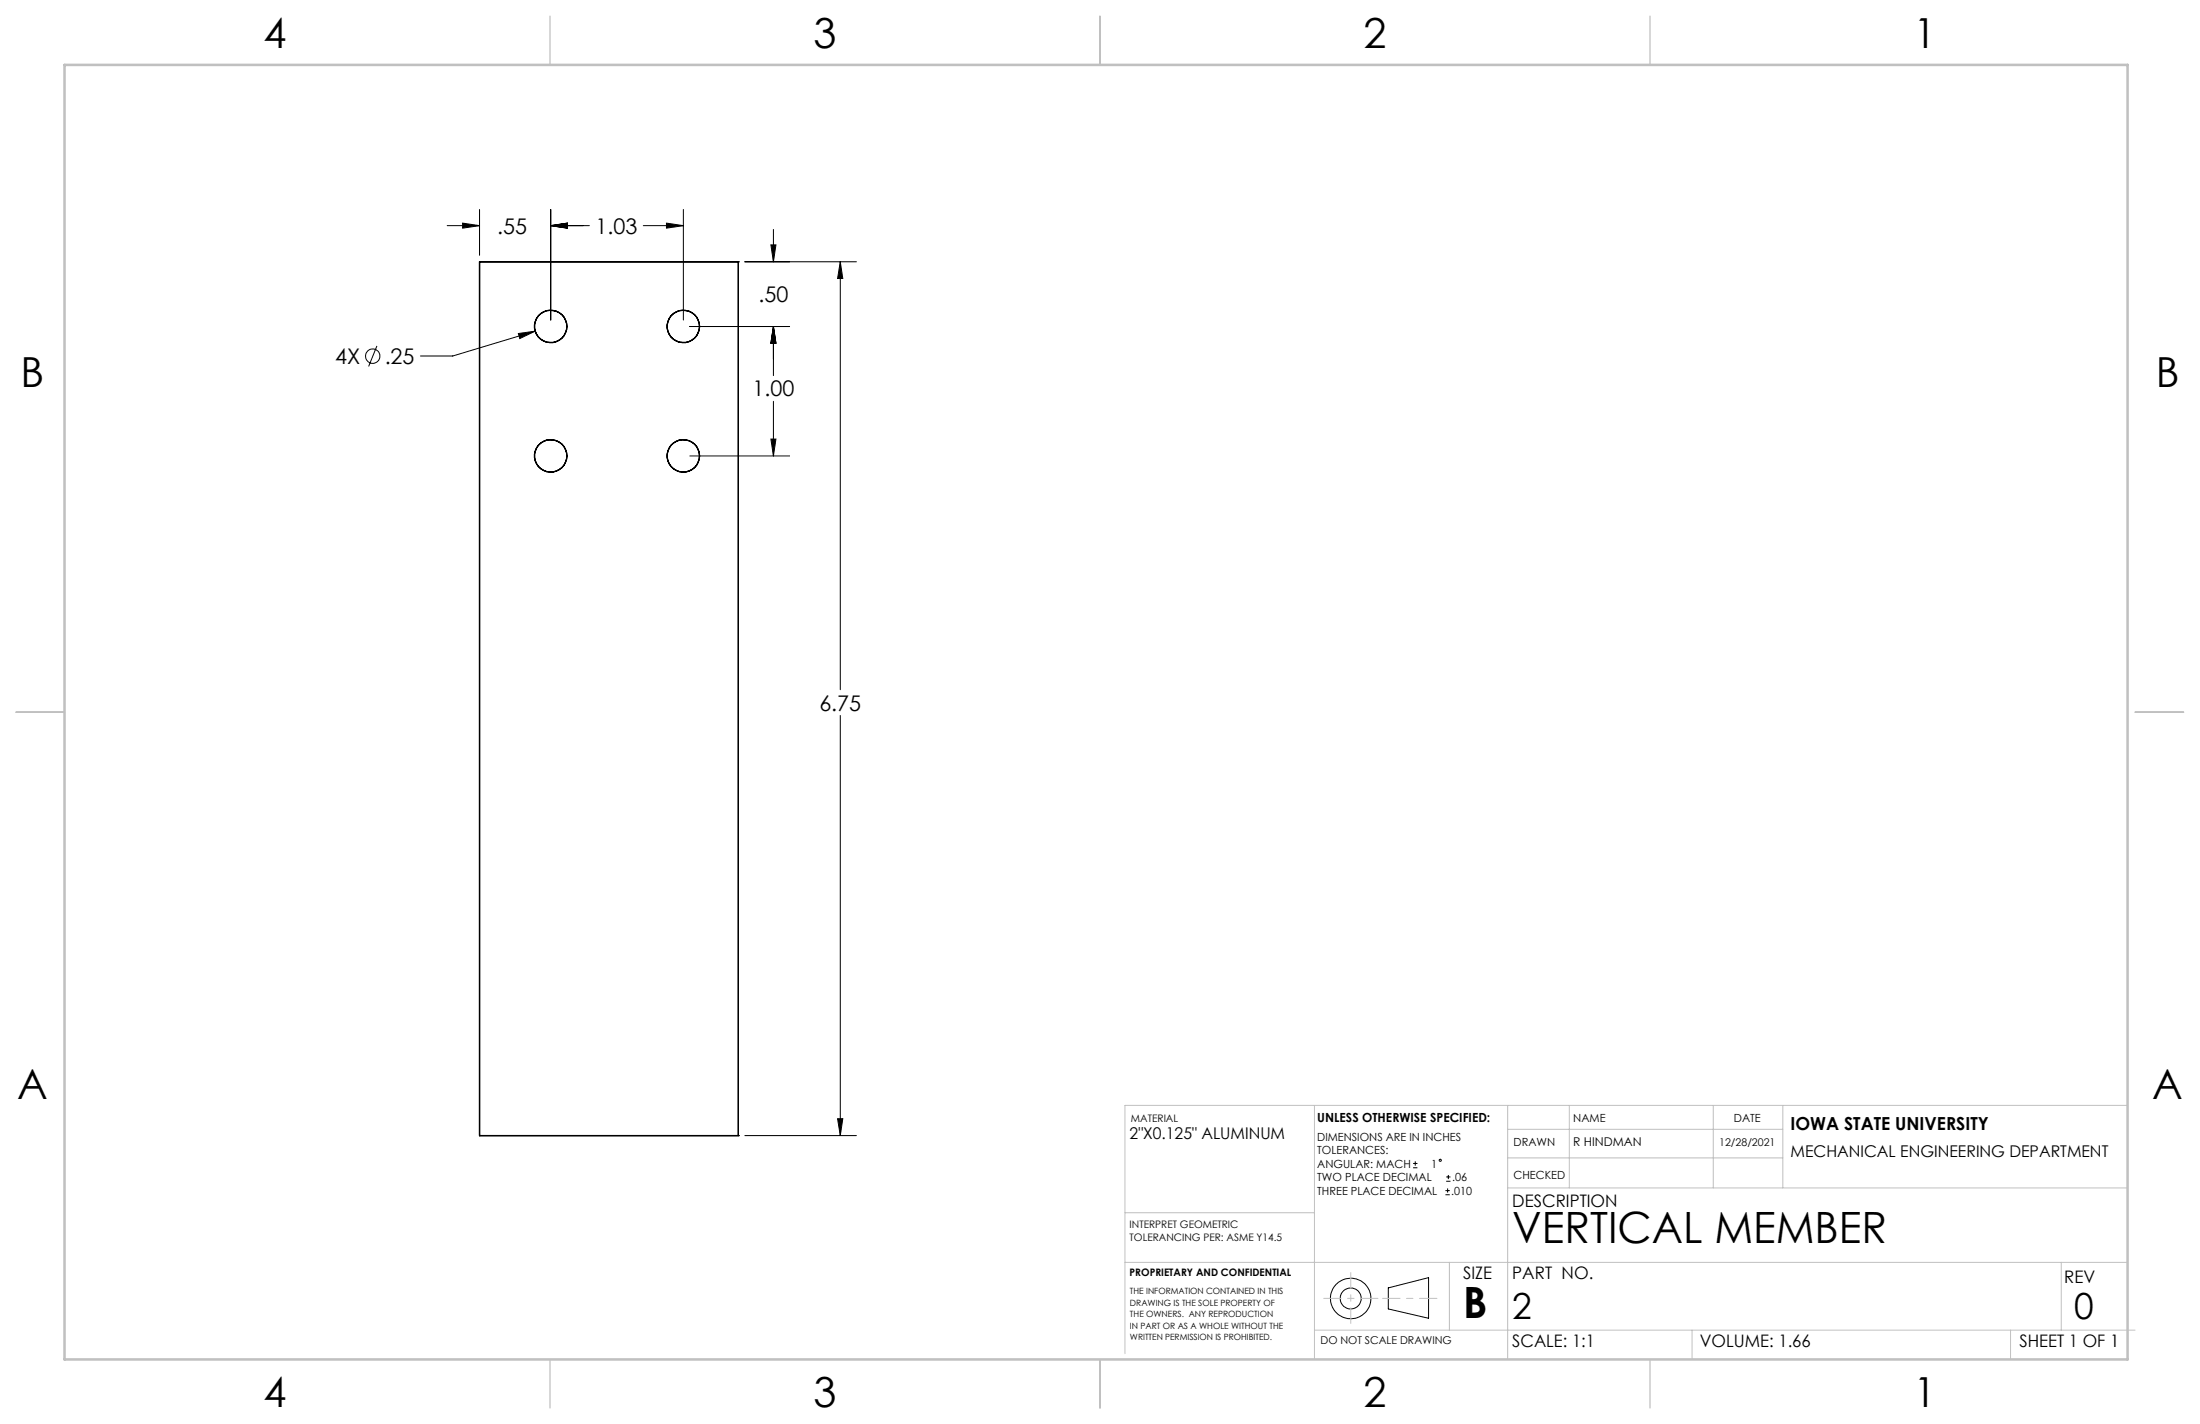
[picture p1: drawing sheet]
<svg xmlns="http://www.w3.org/2000/svg" width="432mm" height="279mm" viewBox="0 0 432 279" stroke-linecap="round" stroke-linejoin="round" font-family="sans-serif">
<g fill="none" stroke="#000" stroke-width=".2">
<path d="M87.8 44.3h6.3M90.8 43.8l3.3 .5-3.3 .5zM94.1 41.1v9M108.1 44.3l3.3-.5v1zM108.1 41.1v21.7M108.1 44.3h7.6M126.3 44.3h7.8M130.8 43.8l3.3 .5-3.3 .5zM134.1 41.1v21.7M146.2 51.4h21.9M151.3 48h1l-.5 3.4zM151.8 45v6.4"/>
<path d="M164.9 51.4v83.9M164.9 51.4l.5 3.2h-1zM74 67.9l-1.6 4M101.7 65.4l3.3-.4-3 1.4zM105 65l-16.1 4.8h-6.4M135.4 64.1h19.6M151.8 64.1v9.6M151.8 78.7v10.8M151.8 64.1l.5 3.2h-1zM135.4 89.5h19.6M151.3 86.1h1l-.5 3.4zM164.9 140.4v82.4"/>
<path d="M164.4 219.5h1l-.5 3.3zM146.2 222.8h21.9M277.4 229.1h.8M277.4 228.3h.8M277.8 227.9v.8M283.7 234.4h.9M283.7 233.6h.9M283.8 231.8h.9M283.8 230.9h.9M284.1 233.2v.8M284.3 230.5v.9M272.5 252.7l7.9-2v8l-7.9-1.9z"/>
<circle cx="73.2" cy="69.9" r="1.42"/>
<circle cx="282.7" cy="227.7" r=".2"/>
<circle cx="265.1" cy="254.8" r="4"/>
<circle cx="265.1" cy="254.8" r="2.07"/>
</g>
<path d="M259.8 254.8h10.7M271.4 254.8h10.6" fill="none" stroke="#c0c0c0" stroke-width=".2" stroke-dasharray="15.2 1.3 1.3 1.3" stroke-dashoffset="11.8"/>
<path d="M265.1 249.7v10" fill="none" stroke="#c0c0c0" stroke-width=".2" stroke-dasharray="15.2 1.3 1.3 1.3" stroke-dashoffset="12.2"/>
<g fill="none" stroke="#c0c0c0" stroke-width=".2">
<path d="M258 216.9v49.8M295.9 216.9v49.8M308 216.9v16.2M336.3 216.9v16.2M349.9 216.9v16.2M417.6 216.9h-196.8v48.7M220.8 237.9h37.2M295.9 233.1h121.7M295.9 227.2h54M295.9 221.6h54M220.8 247.7h196.8M284.5 247.7v13.3"/>
<path d="M404.6 247.7v13.3M258 261h161.1M332.1 261v5.7M394.6 261v5.7"/>
</g>
<path d="M108 3.2v9.5M215.9 3.2v9.5M323.8 3.2v9.5M3.1 139.7h9.6M419.1 139.7h9.5M108 266.7v9.6M215.9 266.7v9.6M323.8 266.7v9.6" fill="none" stroke="#c0c0c0" stroke-width=".25"/>
<path d="M12.7 12.7h404.9v254h-404.9z" fill="none" stroke="#c0c0c0" stroke-width=".5"/>
<path d="M164.4 219.5h1l-.5 3.3zM164.9 51.4l.5 3.2h-1zM101.7 65.4l.3 1 3-1.4zM108.1 44.3l3.3-.5v1zM90.8 43.8l3.3 .5-3.3 .5zM130.8 43.8l3.3 .5-3.3 .5zM108.1 44.3l3.3-.5v1zM151.8 64.1l.5 3.2h-1zM151.3 48h1l-.5 3.4zM151.8 64.1l.5 3.2h-1zM151.3 86.1h1l-.5 3.4z" fill="#000"/>
<g fill="none" stroke="#000" stroke-width=".25">
<path d="M94.1 51.4h.1M94.1 51.4v171.4M94.1 51.4h50.8M144.9 51.4h.1M144.9 51.4v171.4M94.1 222.8h.1M94.1 222.8h50.8M144.9 222.8h.1"/>
<circle cx="108.1" cy="64.1" r="3.2"/>
<circle cx="134.1" cy="64.1" r="3.2"/>
<circle cx="108.1" cy="89.5" r="3.2"/>
<circle cx="134.1" cy="89.5" r="3.2"/>
</g>
<g font-size="8.5">
<text x="296.8" y="243.8">VERTICAL MEMBER</text>
<text x="287.2" y="258.6">B</text>
</g>
<g font-size="8.1">
<text x="51.7" y="9.3">4</text>
<text x="159.7" y="9.3">3</text>
<text x="267.6" y="9.3">2</text>
<text x="375.6" y="9.3">1</text>
<text x="4" y="76">B</text>
<text x="423.1" y="76">B</text>
<text x="3.3" y="215.7">A</text>
<text x="422.4" y="215.7">A</text>
<text x="51.7" y="276">4</text>
<text x="159.7" y="276">3</text>
<text x="267.6" y="276">2</text>
<text x="375.6" y="276">1</text>
</g>
<g font-size="7.1">
<text x="296.8" y="258.7">2</text>
<text x="407.1" y="258.7">0</text>
</g>
<g font-size="4.2">
<text x="97.6" y="45.9">.55</text>
<text x="116.9" y="45.9">1.03</text>
<text x="148.9" y="59.3">.50</text>
<text x="65.8" y="71.4">4X</text>
<text x="75.5" y="71.4">.25</text>
<text x="147.7" y="77.8">1.00</text>
<text x="160.8" y="139.4">6.75</text>
</g>
<text font-size="3.5" x="351.4" y="221.7">IOWA STATE UNIVERSITY</text>
<g font-size="3.4">
<text x="296.8" y="236.8">DESCRIPTION</text>
<text x="287.2" y="251">SIZE</text>
<text x="296.8" y="251">PART NO.</text>
<text x="405.2" y="251.7">REV</text>
<text x="296.8" y="264.3">SCALE: 1:1</text>
<text x="333.6" y="264.3">VOLUME: 1.66</text>
<text x="396.4" y="264.3">SHEET 1 OF 1</text>
</g>
<g font-size="3.2">
<text x="221.7" y="223.5">2&quot;X0.125&quot; ALUMINUM</text>
<text x="351.4" y="226.9">MECHANICAL ENGINEERING DEPARTMENT</text>
</g>
<text font-size="2.5" x="258.5" y="220.2">UNLESS OTHERWISE SPECIFIED:</text>
<text font-size="2.4" x="308.8" y="224.9">R HINDMAN</text>
<g font-size="2.2">
<text x="308.8" y="220.2">NAME</text>
<text x="340.3" y="220.2">DATE</text>
<text x="258.5" y="223.8">DIMENSIONS ARE IN INCHES</text>
<text x="258.5" y="226.5">TOLERANCES:</text>
<text x="297.1" y="224.8">DRAWN</text>
<text x="258.5" y="229.1">ANGULAR: MACH</text>
<text x="258.5" y="231.8">TWO PLACE DECIMAL</text>
<text x="280.9" y="229.1">1</text>
<text x="285" y="231.8">.06</text>
<text x="297.1" y="231.3">CHECKED</text>
<text x="258.5" y="234.4">THREE PLACE DECIMAL</text>
<text x="284.9" y="234.4">.010</text>
</g>
<g font-size="2.1">
<text x="337.4" y="224.9">12/28/2021</text>
<text x="259.2" y="263.8">DO NOT SCALE DRAWING</text>
</g>
<g font-size="2">
<text x="222" y="220.2">MATERIAL</text>
<text x="221.7" y="241">INTERPRET GEOMETRIC</text>
<text x="221.7" y="243.5">TOLERANCING PER: ASME Y14.5</text>
<text x="221.7" y="250.4">PROPRIETARY AND CONFIDENTIAL</text>
</g>
<g font-size="1.7">
<text x="221.8" y="253.9">THE INFORMATION CONTAINED IN THIS</text>
<text x="221.8" y="256.2">DRAWING IS THE SOLE PROPERTY OF</text>
<text x="221.8" y="258.4">THE OWNERS. ANY REPRODUCTION</text>
<text x="221.8" y="260.7">IN PART OR AS A WHOLE WITHOUT THE</text>
<text x="221.8" y="263">WRITTEN PERMISSION IS PROHIBITED.</text>
</g>
</svg>
